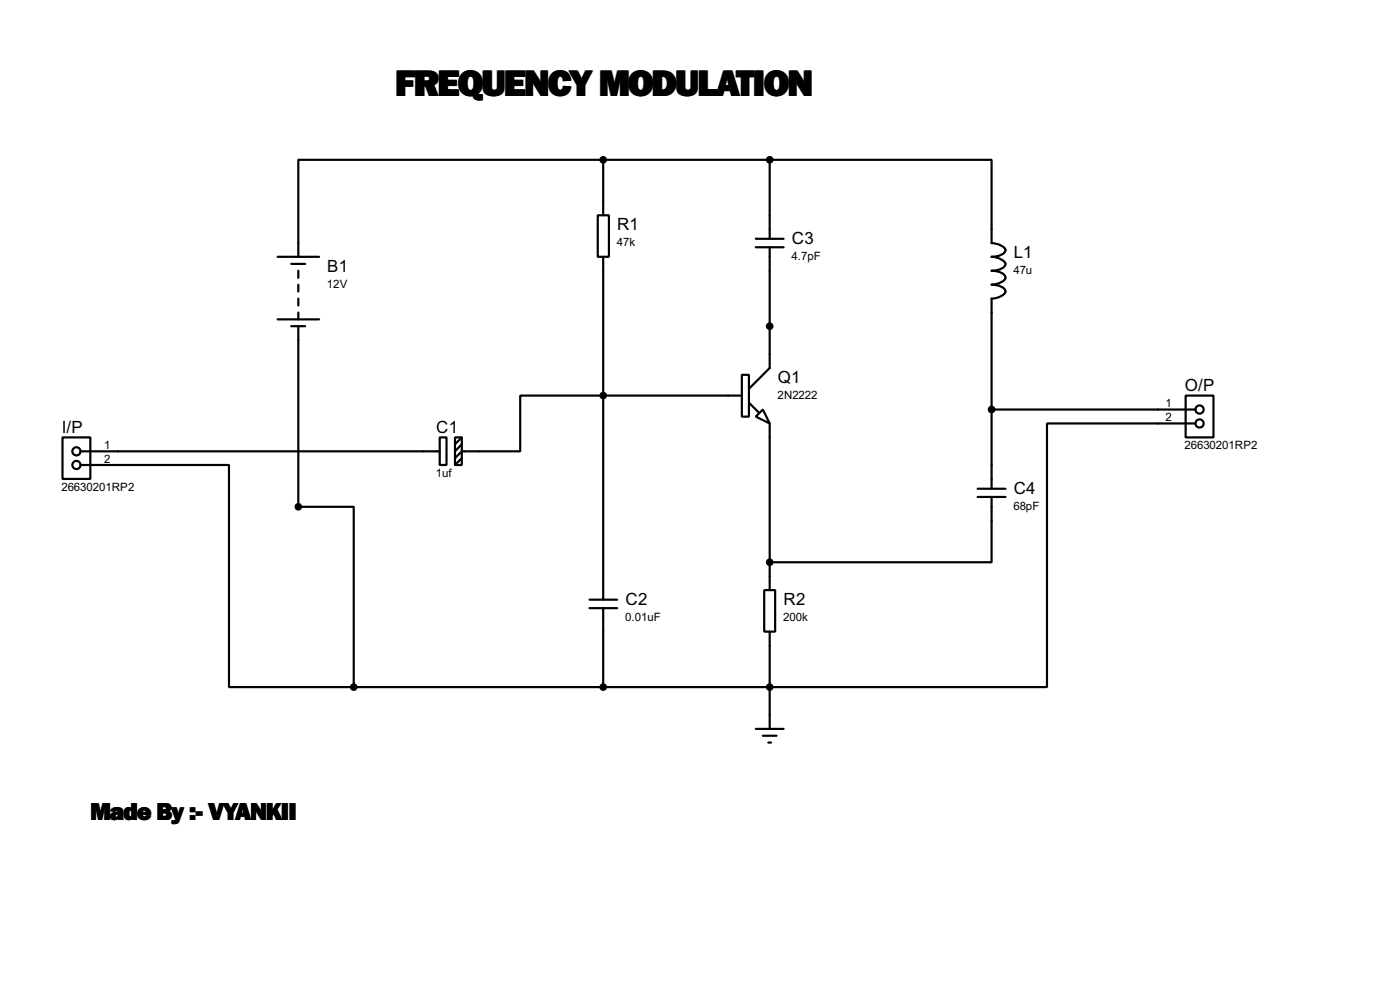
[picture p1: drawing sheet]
<svg xmlns="http://www.w3.org/2000/svg" width="256mm" height="180mm" viewBox="0 0 256 180" stroke-linecap="round" stroke-linejoin="round" font-family="sans-serif">
<g fill="none" stroke="#000" stroke-width=".4">
<path d="M109.5 39.4h2.1v7.6h-2.1zM110.5 29.3h-55.8v17.7M110.5 29.3v10.1M110.5 29.3h30.5M141 29.3h40.7v15.2a2.75 2.75 0 0 1 2.5 1.3 1.5 1.5 0 0 1-1.3 1l-1.2 .2a2.76 2.76 0 0 1 2.5 1.3 1.5 1.5 0 0 1-1.3 1.1l-1.2 .2a3.2 3.2 0 0 1 2.4 .9l.1 .4a2.75 2.75 0 0 1-2.5 1.2 3.3 3.3 0 0 1 2.4 .9 .9 .9 0 0 1-.7 1.2l-1.1 .4-.6 .1v34.8M141 29.3v14.4M50.9 47h7.6M50.9 58.5h7.6M53.4 48.3h2.5M53.4 59.7h2.5M54.7 59.7v33.1h10.1v33M54.7 49.6v1.3"/>
<path d="M54.7 52.1v1.3M54.7 54.7v1.2M54.7 57.2v1.3M110.5 47v62.8M138.5 45.3h5.1M138.5 43.7h5.1M141 45.3v22.1l-3.8 3.8M135.9 68.6h1.3v7.7h-1.3zM135.9 72.4h-40.6v10.2h-10.7l-1.2 1.3M137.2 73.7l1.8 1.8M138.5 76.3l1.3-1.3 1.2 2.5zM141 77.5v30.5"/>
<path d="M181.7 75h37.3M217.2 72.4h5.1v7.7h-5.1zM219 77.5h-27.2v48.3h-127M11.5 80.1h5.1v7.6h-5.1zM14.8 85.1h27.2v40.7h22.8M14.8 82.6h65.8M80.6 80.1h1.2v5h-1.2zM83.4 80.1h1.2v5h-1.2zM84.6 80.1l-1.2 1.2M84.6 81.3l-1.2 1.3M84.6 83.9l-1.2 1.2M179.1 91h5.1"/>
<path d="M179.1 89.5h5.1M181.7 91v11.9h-40.7M108 111.3h5.1M108 109.8h5.1M110.5 111.3v14.5M140 108h2v7.6h-2zM141 115.6v17.8M138.5 133.4h5.1M139.8 134.7h2.5M140.8 135.9h.5"/>
<circle cx="219.7" cy="75" r=".75"/>
<circle cx="219.7" cy="77.5" r=".75"/>
<circle cx="14" cy="82.6" r=".75"/>
<circle cx="14" cy="85.1" r=".75"/>
</g>
<g fill="#000" stroke="#000" stroke-width=".4">
<circle cx="110.5" cy="29.3" r=".5"/>
<circle cx="141" cy="29.3" r=".5"/>
<circle cx="141" cy="59.7" r=".5"/>
<circle cx="110.5" cy="72.4" r=".5"/>
<circle cx="181.6" cy="75" r=".5"/>
<circle cx="54.6" cy="92.8" r=".5"/>
<circle cx="141" cy="102.9" r=".5"/>
<circle cx="64.8" cy="125.8" r=".5"/>
<circle cx="110.5" cy="125.8" r=".5"/>
<circle cx="141" cy="125.8" r=".5"/>
</g>
<text font-size="7.9" x="72.3" y="17.5">FREQUENCYMODULATION</text>
<text font-size="5.2" x="16.5" y="150.2">Made By:- VYANKII</text>
<g font-size="3.5">
<text x="113.1" y="42.1">R1</text>
<text x="145.1" y="44.6">C3</text>
<text x="185.7" y="47.2">L1</text>
<text x="60" y="49.7">B1</text>
<text x="142.5" y="70.1">Q1</text>
<text x="217.1" y="71.6">O/P</text>
<text x="11.3" y="79.3">I/P</text>
<text x="79.9" y="79.3">C1</text>
<text x="185.7" y="90.4">C4</text>
<text x="114.6" y="110.7">C2</text>
<text x="143.6" y="110.7">R2</text>
</g>
<g font-size="2.4">
<text x="113" y="45">47k</text>
<text x="145" y="47.6">4.7pF</text>
<text x="59.9" y="52.6">12V</text>
<text x="185.7" y="50.1">47u</text>
<text x="142.5" y="73">2N2222</text>
<text x="213.5" y="74.6">1</text>
<text x="213.5" y="77.1">2</text>
<text x="19.1" y="82.2">1</text>
<text x="217" y="82.2">26630201RP2</text>
<text x="11.3" y="89.9">26630201RP2</text>
<text x="19.1" y="84.7">2</text>
<text x="79.9" y="87.3">1uf</text>
<text x="185.7" y="93.3">68pF</text>
<text x="114.6" y="113.6">0.01uF</text>
<text x="143.5" y="113.6">200k</text>
</g>
</svg>
